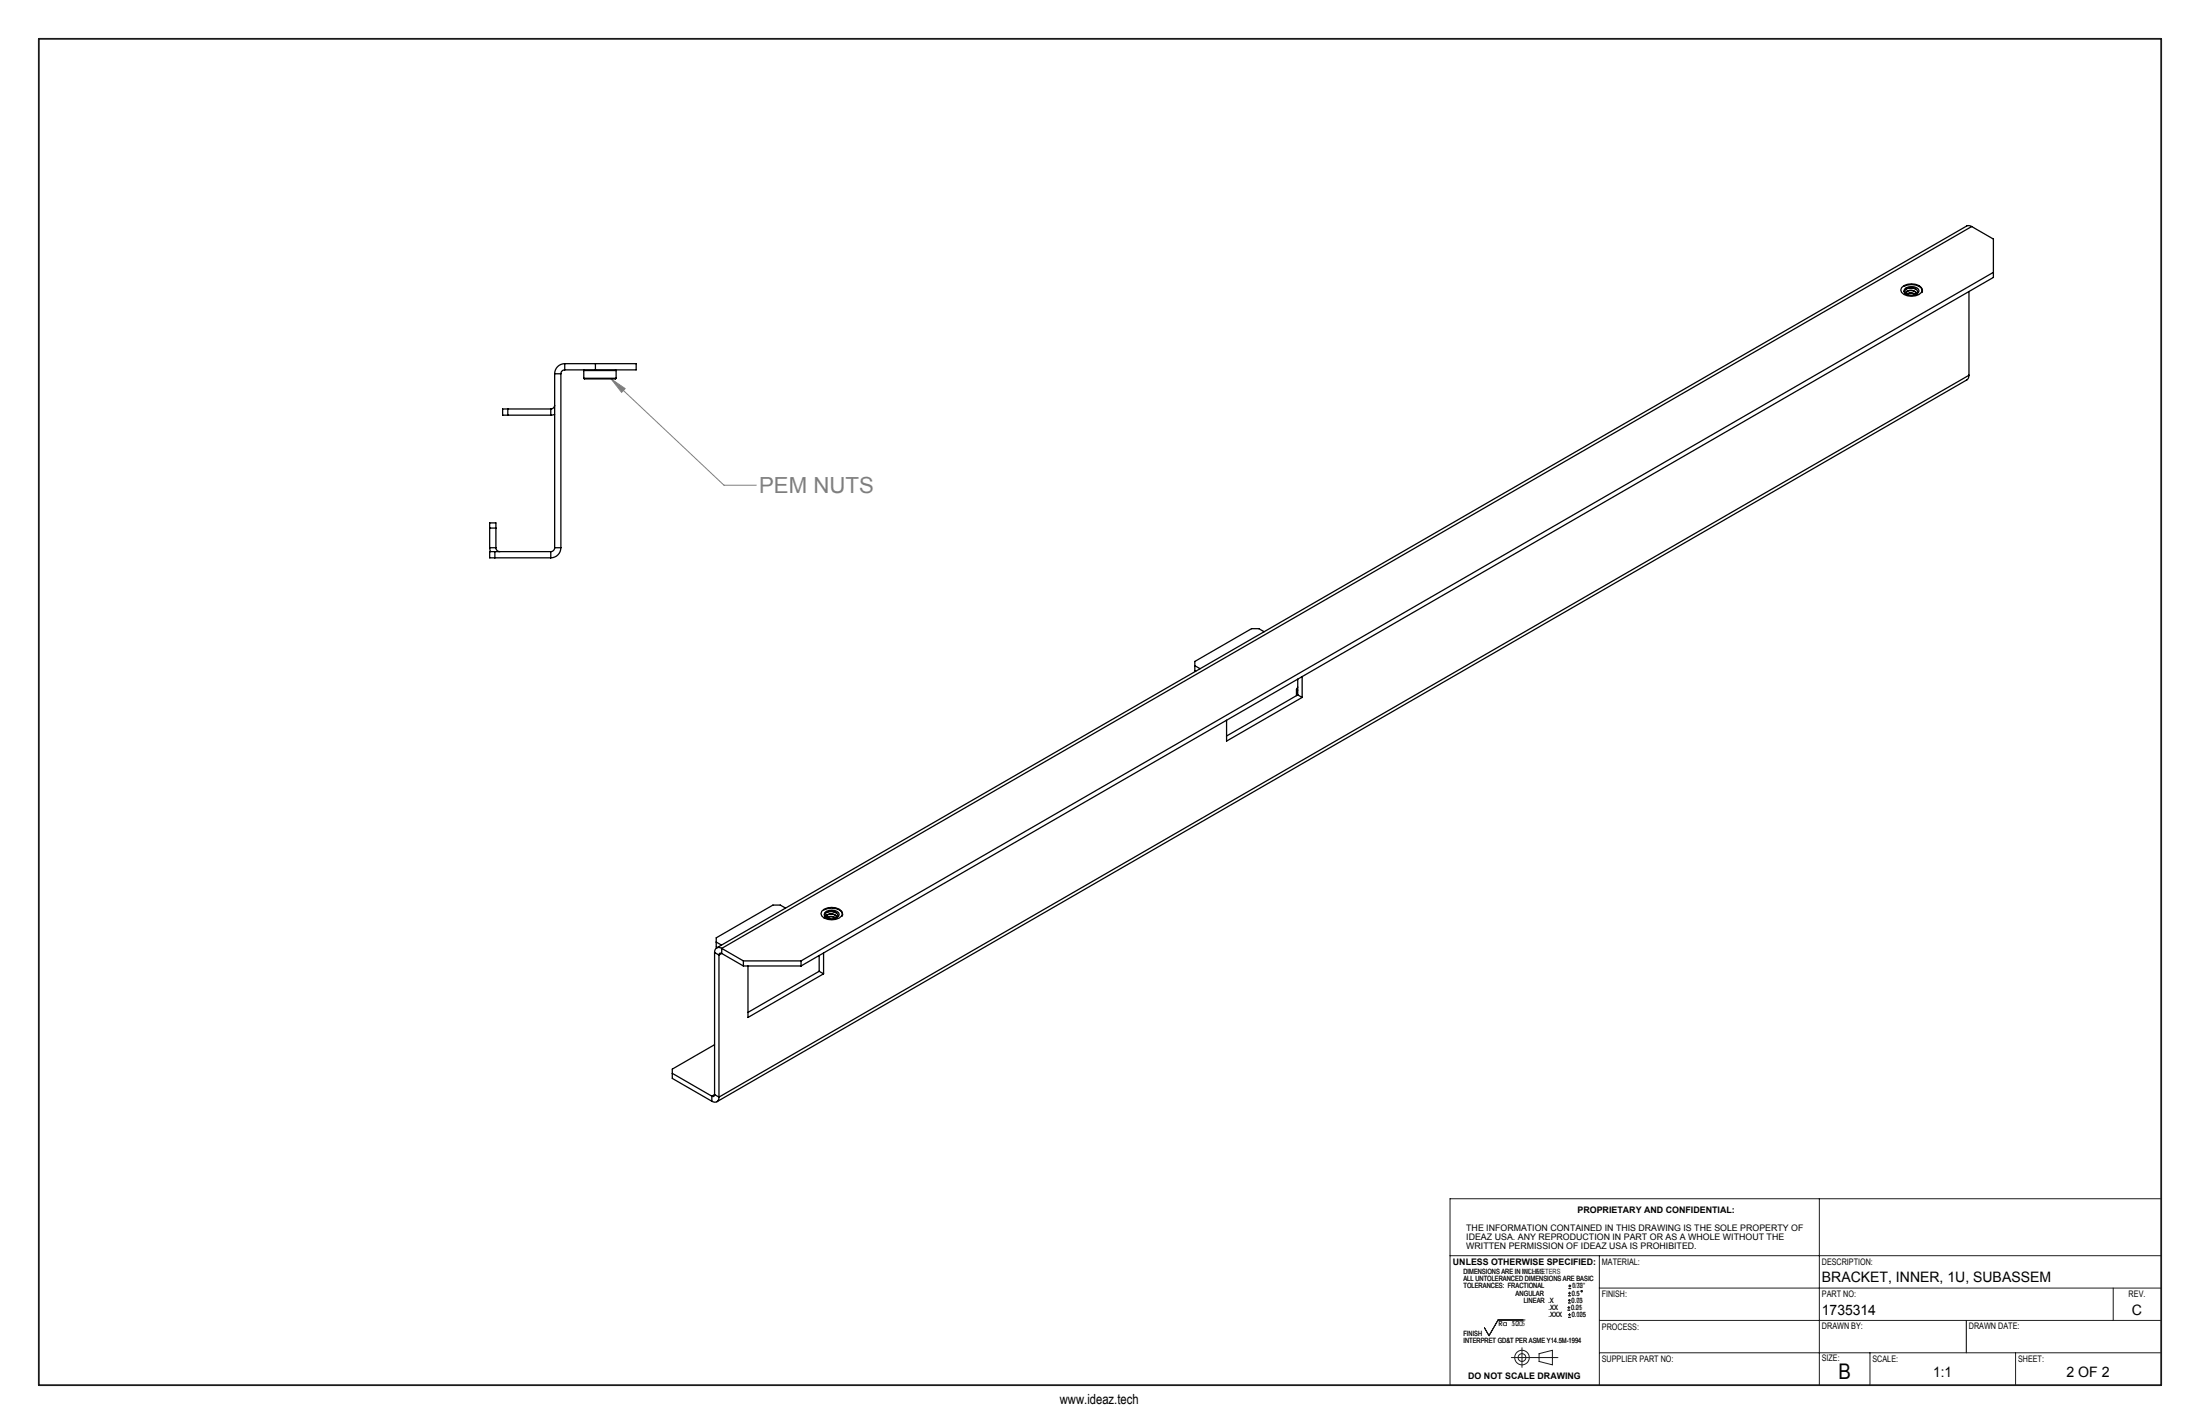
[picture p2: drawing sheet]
<svg xmlns="http://www.w3.org/2000/svg" width="432mm" height="279mm" viewBox="0 0 432 279" stroke-linecap="round" stroke-linejoin="round" font-family="sans-serif">
<g fill="none" stroke="#191924" stroke-width=".2">
<path d="M357.1 235.2v36.6M424.1 235.2h-139.5v36.6M284.6 246.4h139.6M299.3 259h-5.3l-1.7 3.1-.9-1.6M307.7 257.1h.5M307.7 256.6h.5M307.8 255.7h.5M307.8 255.1h.5M307.8 258.5h.5M307.8 258h.5M307.8 254.2h.5M307.8 253.7h.5"/>
<path d="M307.9 252.8h.5M307.9 252.3h.5M307.9 256.3v.5M308 254.9v.5M308.1 257.7v.5M308.1 253.5v.5M308.1 252.1v.5M313.9 252.7h110.3M313.9 246.4v25.4M313.9 259.1h110.2M414.8 252.7v6.4M296.6 266.4h9.2"/>
<path d="M298.7 264.4v3.9M302.1 265.6l2.6-.7v2.9l-2.6-.7zM313.9 265.4h110.3M367 265.4v6.4M395.6 265.4v6.4"/>
<circle cx="310.4" cy="253.3" r=".13"/>
<circle cx="298.7" cy="266.4" r="1.43"/>
<circle cx="298.7" cy="266.4" r=".76"/>
</g>
<path d="M385.9 259.1v6.3" fill="none" stroke="#000" stroke-width=".2"/>
<path d="M7.6 7.6h416.6v264.2h-416.6z" fill="none" stroke="#191924" stroke-width=".35"/>
<path d="M119.9 74.4l2.8 1.8-.7 .8zM119.9 74.4l22.2 20.8h6.3" fill="none" stroke="#808080" stroke-width=".2"/>
<path d="M119.9 74.4l2.8 1.8-.7 .8z" fill="#808080"/>
<g fill="none" stroke="#000" stroke-width=".25">
<path d="M373.2 56.4a2.9 2.9 0 0 1 3.9 0l.2 .5a1.86 1.86 0 0 1-2.1 1.2 1.86 1.86 0 0 1-2.1-1.2zM373.6 56.2a3.1 3.1 0 0 1 3.6 .4l.1 .5v.3M373.8 56.8a2.03 2.03 0 0 1 2.7 0l.1 .3a1.7 1.7 0 0 1-2.9 0zM374.2 57.5l.1 .3a1.42 1.42 0 0 1 1.7 0M374.2 57.5a1.1 1.1 0 0 1 1-.5 1.1 1.1 0 0 1 1 .7M374.3 57.7l.2-.1a1.5 1.5 0 0 1 1.5 .2M374.4 57.1h.1a1.25 1.25 0 0 1 1.7 .6M374.4 57.1l-.2 .4M376.1 56.8a1.67 1.67 0 0 0-2.3 .4l.1 .3 .6 .3-.5-.3v-.2l.4-.2M376.1 57.7a.54 .54 0 0 0 0-.9 1.75 1.75 0 0 0-2.3 .2v.3l.4 .4M386.5 57.2v16.4M387 44.4l-.5-.1-.5 .1-245.3 141.6"/>
<path d="M387 44.4l-245.3 141.7M387 44.4l4.2 2.5v7.5l-234 135.1M391.2 53.4l-234 135.1M108.9 79.5a.76 .76 0 0 1-.8 .7M108.9 73.3h1.2M108.9 73.3v34.2M110.1 73.3v34.2M110.8 72.6a.76 .76 0 0 0-.7 .7M110.8 71.4a1.98 1.98 0 0 0-1.9 1.9M110.8 71.4v1.2M110.8 71.4h14.1v1.2h-14.1M114.6 72.7h6.3"/>
<path d="M114.6 74.2h6.3M114.6 74.2l.1 .2h6.1l.1-.2M114.6 72.7v1.5M114.7 72.6l-.1 .1M116.9 71.4v1.2M120.8 72.6l.1 .1M120.9 72.7v1.5M386.5 73.6l-.2 .6-.3 .3-245.3 141.7M386.5 73.6l-245.4 141.7M99.7 80.2v1.3M108.1 80.2v1.3M108.1 80.2h-9.4v1.3h9.4"/>
<path d="M108.9 81.3l-.8 .2M96.1 107.5l.2 .7M96.1 107.5h1.2M96.1 107.5v-4.9h1.2v4.9M96.1 103.6h1.2M97.1 108.2v1.3M97.3 107.5a.76 .76 0 0 0 .8 .7M108.1 108.2v1.3M108.1 108.2h-12v1.3h12M108.9 107.5a.76 .76 0 0 1-.8 .7M108.9 107.5h1.2M110.1 107.5a1.98 1.98 0 0 1-2 2"/>
<path d="M234.5 130.6l1 .6M248.1 124l-1-.6h-1.5l-11.1 6.4v1.8l.2 .1M254.5 135.3l.2 .1M254.5 135.3v1.2M254.7 136.3l.9 .5M254.7 136.3l-14 8.1M254.7 133.3v3M254.7 134.8l-.2 .5M255.6 136.8l-14.9 8.6v-4.1M255.6 132.8v4M154.2 178.2l-1.1-.6h-1.4l-11.1 6.4v1.8l.1 .1M161.3 178.8a2.9 2.9 0 0 1 3.9 0l.1 .5a1.86 1.86 0 0 1-2.1 1.2 1.86 1.86 0 0 1-2.1-1.2z"/>
<path d="M161.7 178.5a3.1 3.1 0 0 1 3.5 .4l.2 .5-.1 .3M161.9 179.1a2.03 2.03 0 0 1 2.7 0l.1 .3a1.7 1.7 0 0 1-2.9 0zM162.2 179.9l.1 .2a1.48 1.48 0 0 1 1.7 .1M162.2 179.9a1.1 1.1 0 0 1 1.1-.6 1.1 1.1 0 0 1 .9 .8M162.4 179.4h.1a1.25 1.25 0 0 1 1.7 .6 .53 .53 0 0 0 0-.9 1.75 1.75 0 0 0-2.3 .3v.3l.3 .3M162.4 179.4l-.2 .5M164.2 179.1a1.67 1.67 0 0 0-2.4 .5l.1 .2 .7 .4-.5-.3v-.2l.3-.3M140.3 186.9l.8 .5M140.3 186.9v27.9M140.6 184.8l1 .6M141.1 187.4v27.9M141.7 186.1a.85 .85 0 0 0-1-.1 .85 .85 0 0 0-.4 .9"/>
<path d="M141.7 187.1a.33 .33 0 0 0-.4-.1 .33 .33 0 0 0-.2 .4M141.7 186.1l4.2 2.4M141.7 186.1v1M141.7 187.1l4.2 2.4M141.7 187.1l-.6 .3M145.9 188.5h11.3M145.9 188.5v1M145.9 189.5h11.3M146.8 189.5v10.1l14.8-8.5M157.2 188.5v1M160.8 190.6l.8 .5M160.8 190.6l-14 8"/>
<path d="M160.8 187.5v3.1M161.6 187v4.1M162.3 180.1l.2-.2a1.5 1.5 0 0 1 1.6 .2M132 210.6l7.7 4.5M139.7 215.1v1M140.3 214.8a.33 .33 0 0 1-.2 .3 .33 .33 0 0 1-.4 0M140.3 214.8l.8 .5M140.3 205l-8.3 4.8v1.8l7.7 4.5M140.3 214.8l-.6 .3M141.1 215.3a.85 .85 0 0 1-.4 .9 .85 .85 0 0 1-1-.1"/>
</g>
<text font-size="4.4" fill="#808080" x="149" y="96.8">PEM NUTS</text>
<text font-size="4.2" x="360.8" y="270.7">B</text>
<g font-size="2.8">
<text x="357.6" y="251.4">BRACKET, INNER, 1U, SUBASSEM</text>
<text x="357.6" y="258">1735314</text>
<text x="418.4" y="258">C</text>
<text x="379.4" y="270.1">1:1</text>
<text x="405.6" y="270.1">2 OF 2</text>
</g>
<text font-size="2.7" x="208" y="275.4">www.ideaz.tech</text>
<g font-size="1.8">
<text x="309.6" y="238">PROPRIETARY AND CONFIDENTIAL:</text>
<text x="287.8" y="241.5">THE INFORMATION CONTAINED IN THIS DRAWING IS THE SOLE PROPERTY OF</text>
<text x="287.8" y="243.3">IDEAZ USA. ANY REPRODUCTION IN PART OR AS A WHOLE WITHOUT THE</text>
<text x="287.8" y="245">WRITTEN PERMISSION OF IDEAZ USA IS PROHIBITED.</text>
<text x="285.2" y="248.2">UNLESS OTHERWISE SPECIFIED:</text>
<text x="314.4" y="248.2">MATERIAL:</text>
<text x="357.6" y="248.2">DESCRIPTION:</text>
<text x="314.4" y="254.5">FINISH:</text>
<text x="357.6" y="254.5">PART NO:</text>
<text x="417.8" y="254.5">REV.</text>
<text x="314.4" y="260.9">PROCESS:</text>
<text x="357.6" y="260.8">DRAWN BY:</text>
<text x="386.4" y="260.8">DRAWN DATE:</text>
<text x="314.4" y="267.2">SUPPLIER PART NO:</text>
<text x="357.6" y="267">SIZE:</text>
<text x="367.5" y="267.2">SCALE:</text>
<text x="396.1" y="267.2">SHEET:</text>
<text x="288.2" y="270.5">DO NOT SCALE DRAWING</text>
</g>
<g font-size="1.4" fill="#191924">
<text x="287.2" y="250">DIMENSIONS ARE IN INCHES</text>
<text x="287.2" y="251.4">ALL UNTOLERANCED DIMENSIONS ARE BASIC</text>
<text x="287.2" y="250">DIMENSIONS ARE IN MILLIMETERS</text>
<text x="287.2" y="252.8">TOLERANCES: FRACTIONAL</text>
<text x="297.5" y="254.2">ANGULAR</text>
<text x="299.1" y="255.6">LINEAR .X</text>
<text x="303.9" y="257">.XX</text>
<text x="308.4" y="257">0.01</text>
<text x="308.4" y="257">0.25</text>
<text x="308.5" y="255.6">0.03</text>
<text x="308.5" y="255.6">0.75</text>
<text x="308.5" y="254.2">0.5</text>
<text x="308.5" y="252.8">1/32&quot;</text>
<text x="308.5" y="252.8">0.75</text>
<text x="287.2" y="263.5">INTERPRET GD&amp;T PER ASME Y14.5M-1994</text>
<text x="287.2" y="262.1">FINISH</text>
<text x="294.1" y="260.2">Ra 500</text>
<text x="294.1" y="260.2">Ra 12.5</text>
<text x="303.9" y="258.4">.XXX</text>
<text x="308.5" y="258.4">0.005</text>
<text x="308.5" y="258.4">0.125</text>
</g>
</svg>
